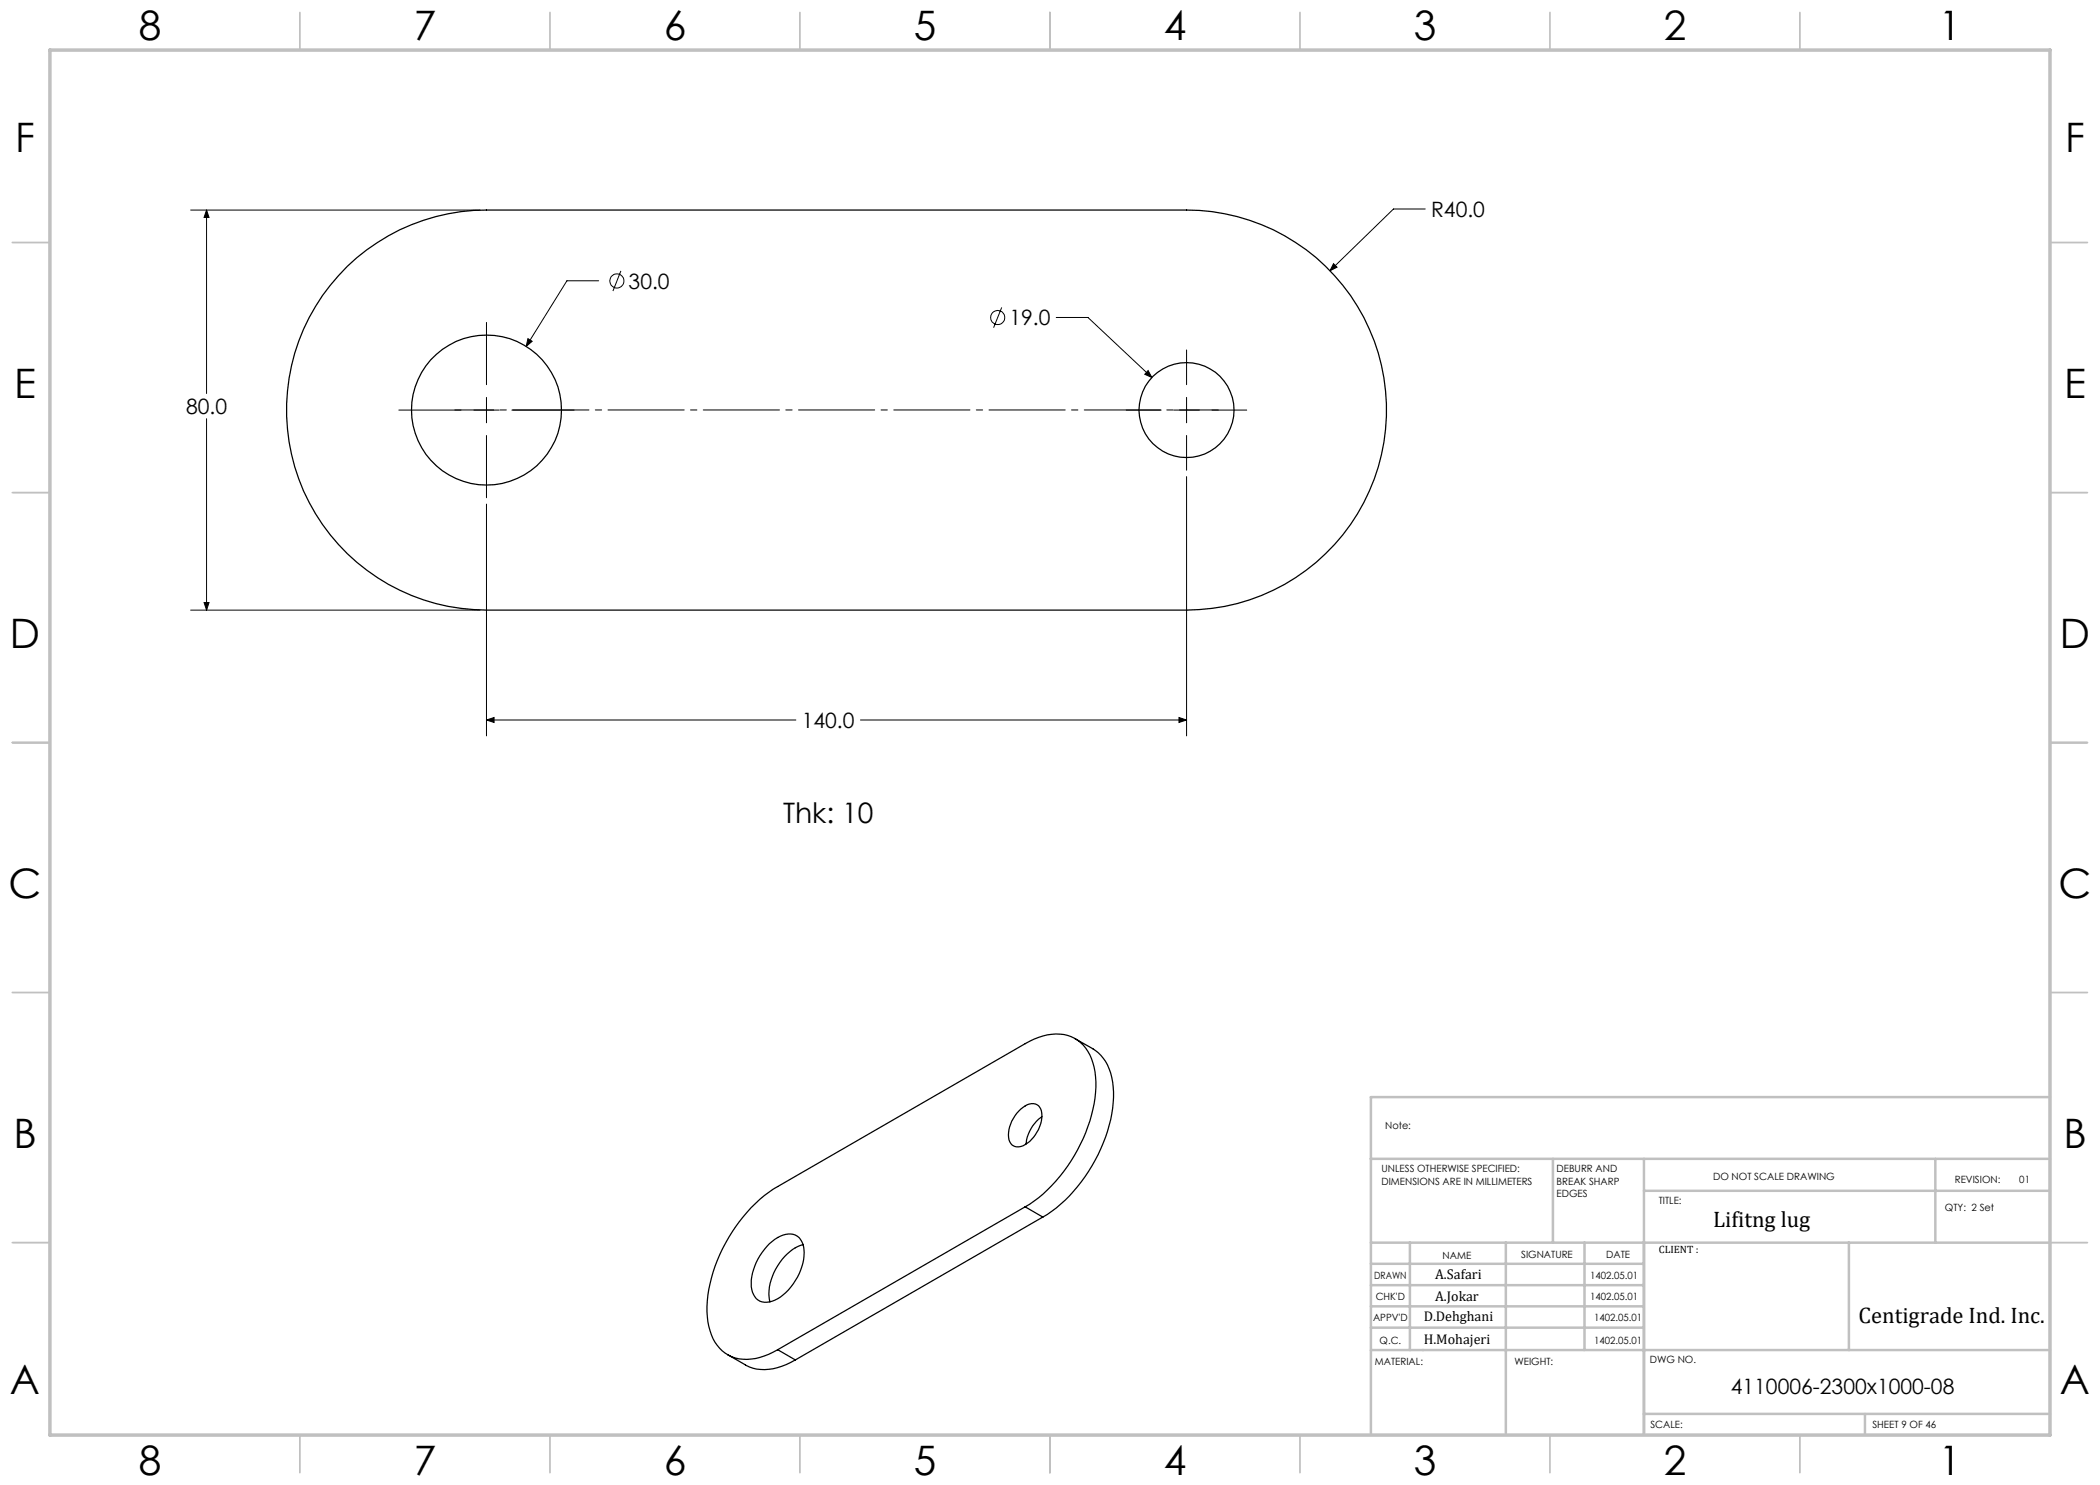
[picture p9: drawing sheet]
<svg xmlns="http://www.w3.org/2000/svg" width="420mm" height="297mm" viewBox="0 0 420 297" stroke-linecap="round" stroke-linejoin="round" font-family="sans-serif">
<g fill="none" stroke="#000" stroke-width=".2">
<path d="M38.1 42h57.9M41.3 42l.5 1.5h-1zM41.3 42v36.7M119.7 56.2h-6.3l-8.2 13.1M124.2 54.2l-1.6 4M266.7 52.7l.7 .7-1.4 .7zM285 41.8h-6.3l-12.7 12.3M97.3 64.5v12.4M97.3 79.5v5.1M105.6 67.7l.8 .6-1.2 1zM200.3 61.5l-1.6 4M211.2 63.5h6.4l12.8 12"/>
<path d="M229.6 74.1l.8 1.4-1.4-.6zM237.3 70v6.9M237.3 79.5v5.1M41.3 83.7v38.3M79.8 82h12.4M94.8 82h5M97.3 87.1v12.5M102.4 82h12.4M225.2 82h7M234.8 82h5.1M237.3 87.1v6.9M237.3 95.3v51.9"/>
<path d="M242.4 82h6.9M97.3 100.8v46.4M38.1 122h57.9M40.8 120.5h1l-.5 1.5zM97.3 144l1.5-.5v1zM97.3 144h61.9M172.1 144h65.2M235.8 143.5l1.5 .5-1.5 .5z"/>
<circle cx="123.4" cy="56.2" r="1.41"/>
<circle cx="199.5" cy="63.5" r="1.4"/>
</g>
<path d="M91 82h152.7" fill="none" stroke="#000" stroke-width=".2" stroke-dasharray="15.2 1.3 1.3 1.3" stroke-dashoffset="7.5"/>
<g fill="none" stroke="#c0c0c0" stroke-width=".35">
<path d="M60 2.5v7.5M110 2.5v7.5M160 2.5v7.5M210 2.5v7.5M260 2.5v7.5M310 2.5v7.5M360 2.5v7.5M2.5 48.5h7.5M410 48.5h7.5M2.5 98.5h7.5M410 98.5h7.5M2.5 148.5h7.5"/>
<path d="M410 148.5h7.5M2.5 198.5h7.5M410 198.5h7.5M2.5 248.5h7.5M410 248.5h7.5M60 287v7.5M110 287v7.5M160 287v7.5M210 287v7.5M260 287v7.5M310 287v7.5M360 287v7.5"/>
</g>
<g fill="none" stroke="#c0c0c0" stroke-width=".5">
<path d="M410 219.4h-135.8v67.4M274.2 231.8h135.8M310.6 231.8v16.7M328.8 231.8v55.2M328.8 238.2h81.2M387.1 231.8v16.7M274.2 248.5h135.8M274.2 257h54.6M274.2 252.8h54.6M282 248.5v21.5M301.2 248.5v38.3M316.9 248.5v21.5"/>
<path d="M369.8 248.5v21.5M274.2 265.5h54.6M274.2 261.3h54.6M274.2 270h135.8M328.8 282.8h81.2M373 282.8v4.2"/>
</g>
<path d="M10 10h400v277h-400z" fill="none" stroke="#c0c0c0" stroke-width=".7"/>
<path d="M40.8 120.5h1l-.5 1.5zM41.3 42l.5 1.5h-1zM97.3 144l1.5-.5v1zM235.8 143.5l1.5 .5-1.5 .5zM266.7 52.7l-.7 1.4 1.4-.7zM105.6 67.7l-.4 1.6 1.2-1zM229.6 74.1l-.6 .8 1.4 .6z" fill="#000"/>
<g fill="none" stroke="#000" stroke-width=".25">
<path d="M69.5 53.3a40.2 40.2 0 0 1 27.8-11.3h140a40 40 0 0 1 40 40 40 40 0 0 1-40 40h-140a40 40 0 0 1-37.1-25 40 40 0 0 1 9.3-43.7zM215 207.7l3.6 2.1a9.1 9.1 0 0 1 4 7.6 29.1 29.1 0 0 1-6.3 18.9 25.9 25.9 0 0 1-7.7 7.1M204.2 221.8a2.75 2.75 0 0 1 3.5-.6 4.4 4.4 0 0 1 0 4.7 5.7 5.7 0 0 1-3.9 3.5 1.95 1.95 0 0 1-2.1-2.4 7.3 7.3 0 0 1 2.5-5.2zM208.4 223.3a7.6 7.6 0 0 0-3.2 5.5M153.9 248.7a5.1 5.1 0 0 1 5.2-1.7 3.9 3.9 0 0 1 1.7 4.2 11.7 11.7 0 0 1-5.8 8.8 2.98 2.98 0 0 1-4.5-1.6 9.9 9.9 0 0 1 2.4-8.5zM160.6 248.9a10.6 10.6 0 0 0-6.6 7.8l-.2 2 .2 1.7M205 241.4a30.7 30.7 0 0 0 12.6-16 20.9 20.9 0 0 0 1-12.8 7.5 7.5 0 0 0-10-5.4l-1.8 .6-1.8 .9-49.5 28.6a30.9 30.9 0 0 0-12.5 16 21.2 21.2 0 0 0-1 12.8 7.4 7.4 0 0 0 9.1 5.6l2.6-.8 1.8-1M205 241.4l3.6 2M205 241.4l-49.5 28.5M208.6 243.4l-49.5 28.6M145.5 270.9l3.6 2.1a8.8 8.8 0 0 0 8.2-.1l1.8-.9M155.5 269.9l3.6 2.1"/>
<circle cx="97.3" cy="82" r="15"/>
<circle cx="237.3" cy="82" r="9.5"/>
</g>
<g font-size="8.1">
<text x="27.8" y="8">8</text>
<text x="82.8" y="8">7</text>
<text x="132.8" y="8">6</text>
<text x="182.8" y="8">5</text>
<text x="232.8" y="8">4</text>
<text x="282.8" y="8">3</text>
<text x="332.8" y="8">2</text>
<text x="387.8" y="8">1</text>
<text x="3" y="30.4">F</text>
<text x="413" y="30.4">F</text>
<text x="2.8" y="79.6">E</text>
<text x="412.8" y="79.6">E</text>
<text x="2" y="129.6">D</text>
<text x="412" y="129.6">D</text>
<text x="1.7" y="179.6">C</text>
<text x="411.7" y="179.6">C</text>
<text x="2.7" y="229.6">B</text>
<text x="412.7" y="229.6">B</text>
<text x="2" y="278.9">A</text>
<text x="412" y="278.9">A</text>
<text x="27.8" y="295">8</text>
<text x="82.8" y="295">7</text>
<text x="132.8" y="295">6</text>
<text x="182.8" y="295">5</text>
<text x="232.8" y="295">4</text>
<text x="282.8" y="295">3</text>
<text x="332.8" y="295">2</text>
<text x="387.8" y="295">1</text>
</g>
<text font-size="5.6" x="156.6" y="164.6">Thk: 10</text>
<g font-size="4.5">
<text x="342.6" y="245.3">Lifitng lug</text>
<text x="371.7" y="264.6">Centigrade Ind. Inc.</text>
</g>
<g font-size="4.2">
<text x="286.2" y="43.4">R40.0</text>
<text x="125.7" y="57.7">30.0</text>
<text x="201.9" y="65">19.0</text>
<text x="37.2" y="82.8">80.0</text>
<text x="160.4" y="145.6">140.0</text>
<text x="346.2" y="278.8">4110006-2300x1000-08</text>
</g>
<g font-size="2.8">
<text x="287" y="255.9">A.Safari</text>
<text x="287" y="260.1">A.Jokar</text>
<text x="284.7" y="264.2">D.Dehghani</text>
<text x="284.7" y="268.7">H.Mohajeri</text>
</g>
<text font-size="2.1" x="331.8" y="250.7">CLIENT :</text>
<g font-size="2">
<text x="277" y="225.8">Note:</text>
<text x="276.3" y="234.5">UNLESS OTHERWISE SPECIFIED:</text>
<text x="276.3" y="237">DIMENSIONS ARE IN MILLIMETERS</text>
<text x="311.3" y="234.5">DEBURR AND</text>
<text x="311.3" y="237">BREAK SHARP</text>
<text x="311.3" y="239.5">EDGES</text>
<text x="342.6" y="236">DO NOT SCALE DRAWING</text>
<text x="391" y="236.6">REVISION:</text>
<text x="403.9" y="236.6">01</text>
<text x="331.8" y="240.8">TITLE:</text>
<text x="389" y="242.2">QTY: 2 Set</text>
<text x="288.5" y="251.7">NAME</text>
<text x="304.2" y="251.7">SIGNATURE</text>
<text x="321.2" y="251.7">DATE</text>
<text x="274.8" y="255.9">DRAWN</text>
<text x="318" y="255.9">1402.05.01</text>
<text x="275.1" y="260.1">CHK'D</text>
<text x="318" y="260.1">1402.05.01</text>
<text x="274.6" y="264.2">APPV'D</text>
<text x="275.9" y="268.7">Q.C.</text>
<text x="318.8" y="264.2">1402.05.01</text>
<text x="318.8" y="268.7">1402.05.01</text>
<text x="275" y="273">MATERIAL:</text>
<text x="302.9" y="273">WEIGHT:</text>
<text x="330" y="272.5">DWG NO.</text>
<text x="330.1" y="285.6">SCALE:</text>
<text x="374.5" y="285.6">SHEET 9 OF 46</text>
</g>
</svg>
